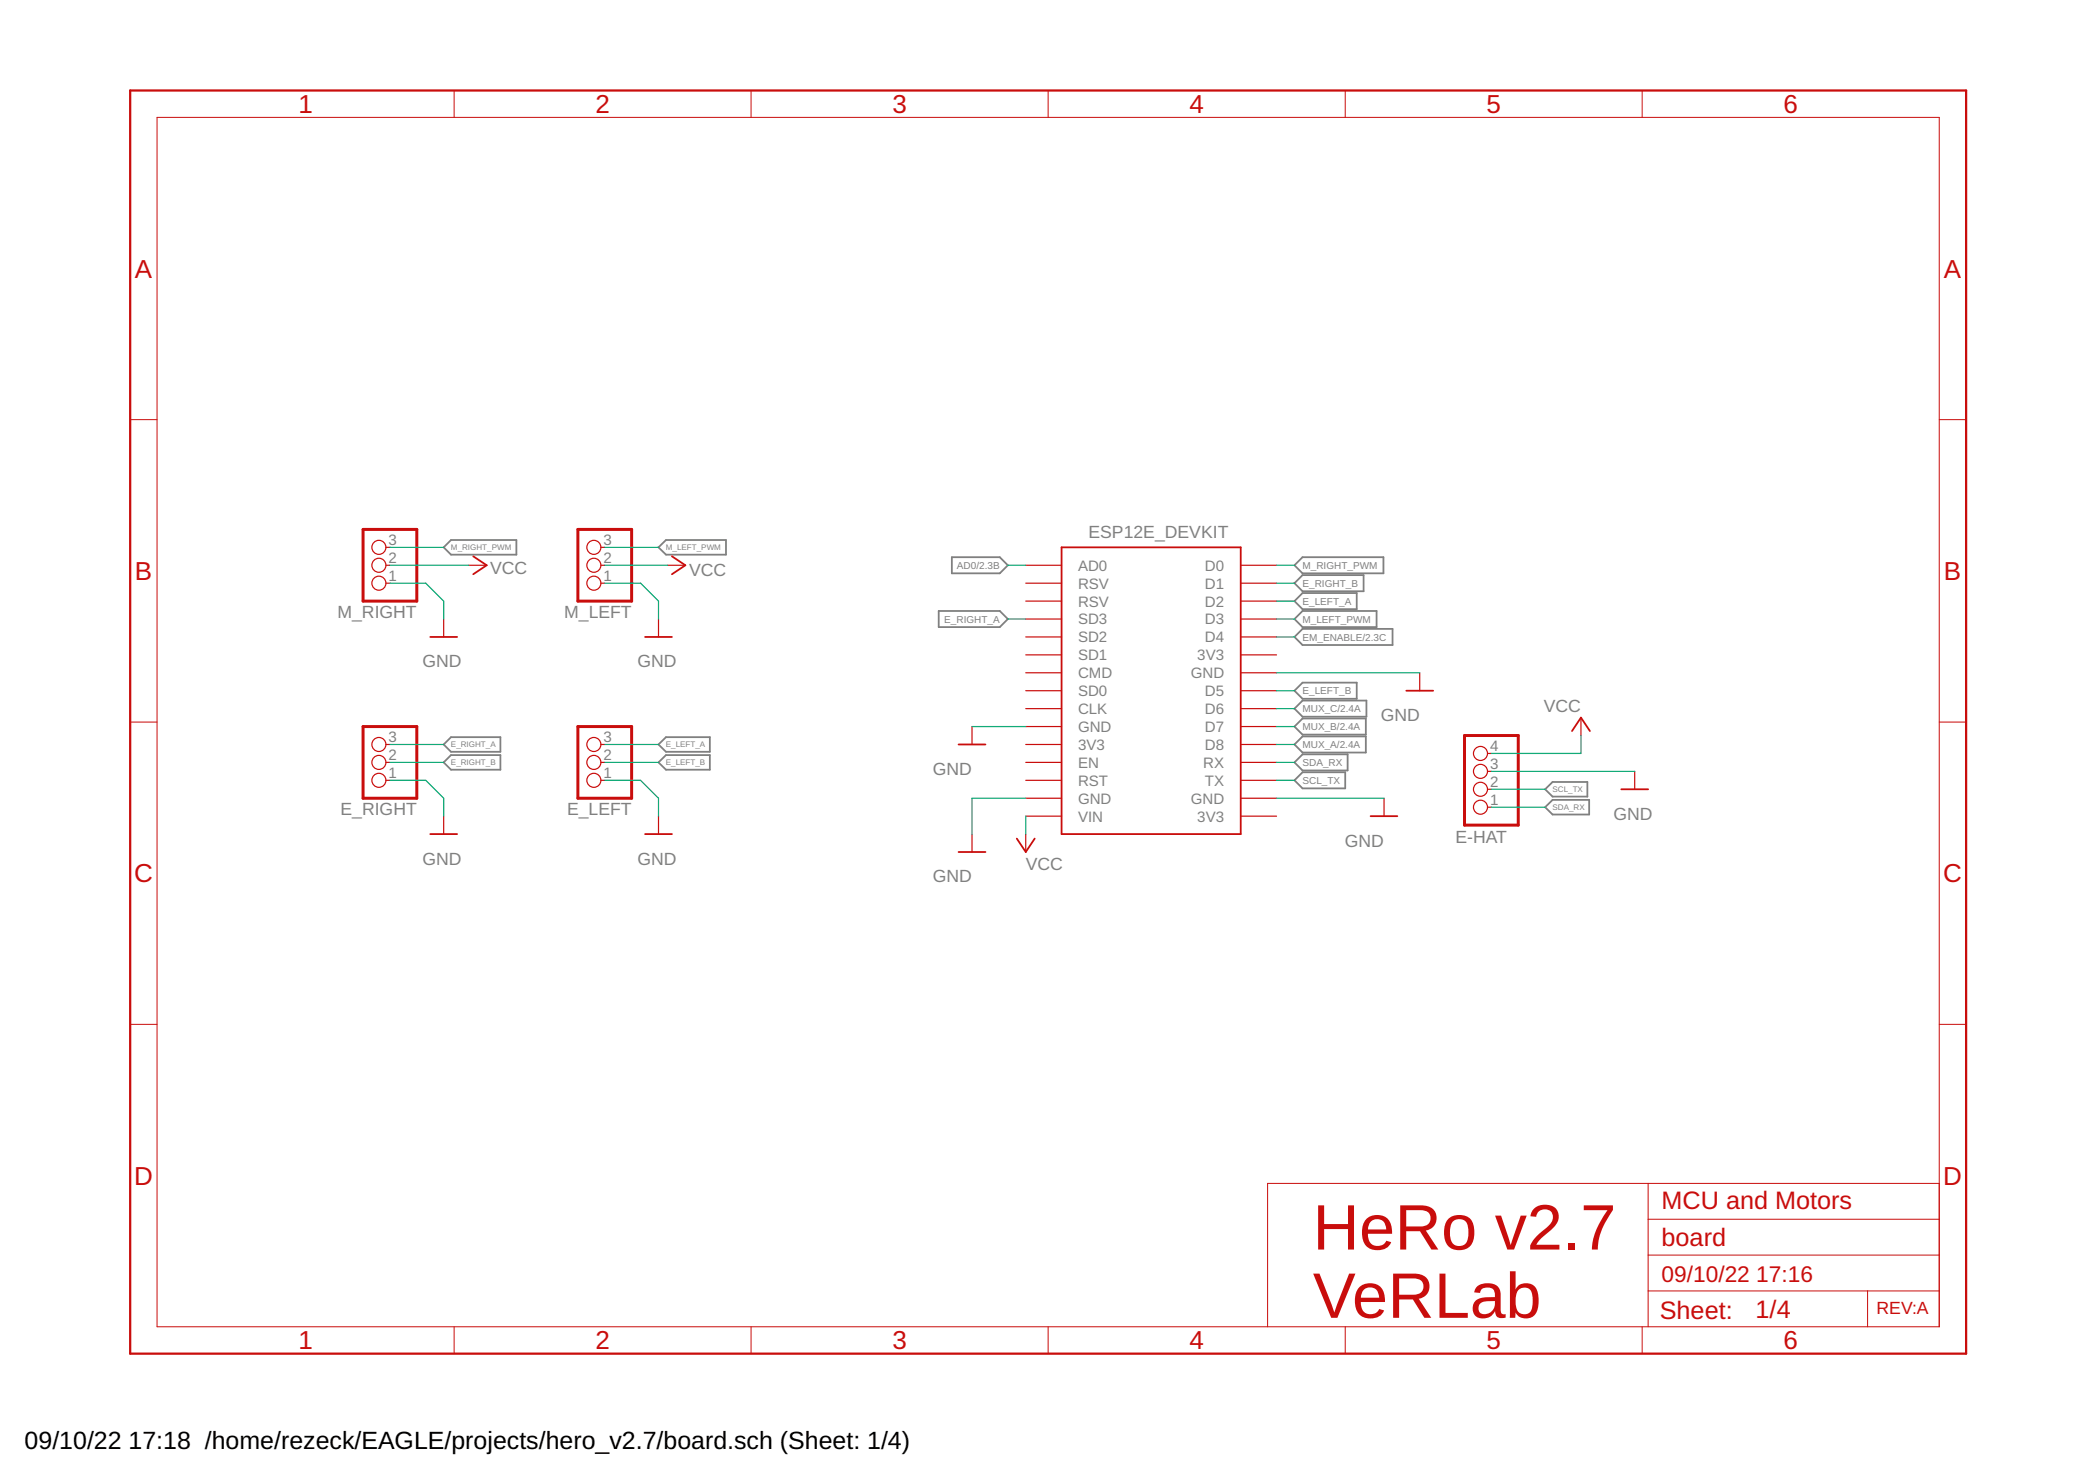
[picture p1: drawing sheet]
<svg xmlns="http://www.w3.org/2000/svg" width="297mm" height="210mm" viewBox="0 0 297 210" stroke-linecap="round" stroke-linejoin="round" font-family="sans-serif">
<g fill="none" stroke="#808080" stroke-width=".25">
<path d="M62.9 77.6l1-1.1h9.3v2.1h-9.3zM93.4 77.6l1-1.1h8.5v2.1h-8.5zM135 79h6.8l1.1 1.1-1.1 1.2h-6.8zM133.1 86.6h8.7l1.1 1.1-1.1 1.2h-8.7zM183.5 80.1l1.2-1.1h11.5v2.3h-11.5zM183.5 90.3l1.2-1.2h12.7v2.3h-12.7zM183.5 87.7l1.2-1.1h10.5v2.3h-10.5zM183.5 82.7l1.2-1.2h8.6v2.3h-8.6zM183.5 85.2l1.2-1.1h7.7v2.2h-7.7zM183.5 97.9l1.2-1.1h7.7v2.2h-7.7zM62.9 108.1l1-1.1h7.1v2.1h-7.1zM62.9 105.5l1-1h7.1v2.1h-7.1z"/>
<path d="M93.4 108.1l1-1.1h6.2v2.1h-6.2zM93.4 105.5l1-1h6.2v2.1h-6.2zM183.5 103l1.2-1.2h9v2.3h-9zM183.5 105.5l1.2-1.1h9v2.3h-9zM183.5 100.4l1.2-1.1h9v2.3h-9zM183.5 108.1l1.2-1.2h6.4v2.3h-6.4zM183.5 110.6l1.2-1.1h6v2.2h-6zM219.1 114.4l1-1h5.2v2h-5.2zM219.1 111.9l1-1.1h5v2.1h-5z"/>
</g>
<g fill="none" stroke="#c90d0c" stroke-width=".25">
<path d="M67.1 78.8l1.9 1.3-1.9 1.3M95.3 78.8l1.9 1.3-1.9 1.3M150.5 77.6h25.4v40.6h-25.4zM61 90.3h3.8M91.5 90.3h3.8M199.4 97.9h3.8M61 118.2h3.8M91.5 118.2h3.8M135.9 105.5h3.8M144.2 118.9l1.2 1.9 1.3-1.9M194.3 115.7h3.8M222.9 103.6l1.3-1.9 1.2 1.9"/>
<path d="M229.9 111.9h3.8M135.9 120.8h3.8"/>
</g>
<g fill="none" stroke="#c90d0c" stroke-width=".17">
<path d="M54.7 77.6h.6M85.2 77.6h.5M54.7 82.7h.6M54.7 80.1h.6M62.9 87.7v2.6M66.5 80.1h2.5M85.2 82.7h.5M85.2 80.1h.5M93.4 87.7v2.6M94.6 80.1h2.6M145.4 82.7h5.1M145.4 80.1h5.1"/>
<path d="M145.4 85.2h5.1M145.4 87.7h5.1M145.4 90.3h5.1M145.4 92.8h5.1M145.4 95.4h5.1M145.4 97.9h5.1M175.9 82.7h5.1M175.9 80.1h5.1M175.9 85.2h5.1M175.9 87.7h5.1M175.9 90.3h5.1M175.9 92.8h5.1"/>
<path d="M175.9 95.4h5.1M175.9 97.9h5.1M201.3 95.4v2.5M54.7 110.6h.6M54.7 108.1h.6M54.7 105.5h.6M62.9 115.7v2.5M85.2 110.6h.5M85.2 108.1h.5M85.2 105.5h.5M93.4 115.7v2.5M137.8 103v2.5"/>
<path d="M137.8 118.2v2.6M145.4 118.2v2.6M145.4 110.6h5.1M145.4 108.1h5.1M145.4 105.5h5.1M145.4 100.4h5.1M145.4 103h5.1M145.4 113.1h5.1M145.4 115.7h5.1M175.9 110.6h5.1M175.9 108.1h5.1M175.9 105.5h5.1"/>
<path d="M175.9 100.4h5.1M175.9 103h5.1M175.9 113.1h5.1M175.9 115.7h5.1M196.2 113.1v2.6M210.9 114.4h.6M210.9 111.9h.6M210.9 109.3h.6M210.9 106.8h.6M224.2 101.7v2.5M231.8 109.3v2.6"/>
<circle cx="53.7" cy="77.6" r=".99"/>
<circle cx="84.2" cy="77.6" r=".99"/>
<circle cx="53.7" cy="82.7" r=".99"/>
<circle cx="53.7" cy="80.1" r=".99"/>
<circle cx="84.2" cy="82.7" r=".99"/>
<circle cx="84.2" cy="80.1" r=".99"/>
<circle cx="53.7" cy="105.5" r=".99"/>
<circle cx="53.7" cy="108.1" r=".99"/>
<circle cx="53.7" cy="110.6" r=".99"/>
<circle cx="84.2" cy="105.5" r=".99"/>
<circle cx="84.2" cy="110.6" r=".99"/>
<circle cx="84.2" cy="108.1" r=".99"/>
<circle cx="209.9" cy="114.4" r=".99"/>
<circle cx="209.9" cy="111.9" r=".99"/>
<circle cx="209.9" cy="106.8" r=".99"/>
<circle cx="209.9" cy="109.3" r=".99"/>
</g>
<path d="M51.5 75h7.6v10.2h-7.6zM81.9 75h7.7v10.2h-7.7zM51.5 103h7.6v10.1h-7.6zM81.9 103h7.7v10.1h-7.7zM207.6 104.2h7.7v12.7h-7.7z" fill="none" stroke="#c90d0c" stroke-width=".42"/>
<g fill="none" stroke="#c90d0c" stroke-width=".14">
<path d="M22.3 16.6h252.7v171.4h-252.7zM64.4 12.8v3.8M106.5 12.8v3.8M148.6 12.8v3.8M190.7 12.8v3.8M232.8 12.8v3.8M18.5 59.5h3.8M275 59.5h3.8M18.5 102.3h3.8M275 102.3h3.8M18.5 145.2h3.8M275 145.2h3.8"/>
<path d="M233.7 167.7v20.3M233.7 177.9h41.3M233.7 172.8h41.3M275 167.7h-95.3v20.3M64.4 188v3.9M106.5 188v3.9M148.6 188v3.9M190.7 188v3.9M232.8 188v3.9M233.7 183h41.3M264.8 183v5"/>
</g>
<path d="M18.5 12.8h260.3v179.1h-260.3z" fill="none" stroke="#c90d0c" stroke-width=".32"/>
<g fill="none" stroke="#0dab76" stroke-width=".17">
<path d="M55.3 77.6h7.6M85.7 77.6h7.7M55.3 82.7h5.1l2.5 2.5v2.5M55.3 80.1h11.2M85.7 82.7h5.1l2.6 2.5v2.5M85.7 80.1h8.9M142.9 80.1h2.5M142.9 87.7h2.5M181 82.7h2.5M181 95.4h20.3M181 80.1h2.5M181 90.3h2.5"/>
<path d="M181 87.7h2.5M181 85.2h2.5M181 97.9h2.5M55.3 110.6h5.1l2.5 2.5v2.6M55.3 108.1h7.6M55.3 105.5h7.6M85.7 110.6h5.1l2.6 2.5v2.6M85.7 108.1h7.7M85.7 105.5h7.7M137.8 103h7.6M145.4 113.1h-7.6v5.1M145.4 115.7v2.5"/>
<path d="M181 110.6h2.5M181 113.1h15.2M181 103h2.5M181 100.4h2.5M181 108.1h2.5M181 105.5h2.5M211.5 109.3h20.3M211.5 114.4h7.6M211.5 111.9h7.6M224.2 104.2v2.6h-12.7"/>
</g>
<g font-size="9.1" fill="#c90d0c">
<text x="186.1" y="177.1">HeRo v2.7</text>
<text x="186.1" y="186.8">VeRLab</text>
</g>
<g font-size="3.7" fill="#c90d0c">
<text x="42.3" y="16">1</text>
<text x="84.4" y="16">2</text>
<text x="126.5" y="16">3</text>
<text x="168.7" y="16">4</text>
<text x="210.8" y="16">5</text>
<text x="252.9" y="16">6</text>
<text x="19.1" y="39.4">A</text>
<text x="275.6" y="39.4">A</text>
<text x="19.1" y="82.2">B</text>
<text x="275.6" y="82.2">B</text>
<text x="19" y="125.1">C</text>
<text x="275.5" y="125.1">C</text>
<text x="19" y="167.9">D</text>
<text x="275.5" y="167.9">D</text>
<text x="42.3" y="191.2">1</text>
<text x="84.4" y="191.2">2</text>
<text x="126.5" y="191.2">3</text>
<text x="168.7" y="191.2">4</text>
<text x="210.8" y="191.2">5</text>
<text x="252.9" y="191.2">6</text>
</g>
<g font-size="3.6" fill="#c90d0c">
<text x="235.6" y="171.3">MCU and Motors</text>
<text x="235.6" y="176.6">board</text>
<text x="235.3" y="186.9">Sheet:</text>
<text x="248.9" y="186.8">1/4</text>
</g>
<g font-size="3.5">
<text x="3.5" y="205.4">09/10/22</text>
<text x="18.2" y="205.4">17:18 /home/rezeck/EAGLE/projects/hero_v2.7/board.sch (Sheet: 1/4)</text>
</g>
<g font-size="3.2" fill="#c90d0c">
<text x="235.6" y="181.7">09/10/22</text>
<text x="249" y="181.7">17:16</text>
</g>
<g font-size="2.5" fill="#808080">
<text x="154.3" y="76.3">ESP12E_DEVKIT</text>
<text x="69.5" y="81.4">VCC</text>
<text x="97.7" y="81.6">VCC</text>
<text x="47.9" y="87.6">M_RIGHT</text>
<text x="80" y="87.6">M_LEFT</text>
<text x="59.9" y="94.6">GND</text>
<text x="90.4" y="94.6">GND</text>
<text x="218.9" y="100.9">VCC</text>
<text x="195.8" y="102.2">GND</text>
<text x="132.3" y="109.8">GND</text>
<text x="48.3" y="115.5">E_RIGHT</text>
<text x="80.4" y="115.5">E_LEFT</text>
<text x="190.7" y="120">GND</text>
<text x="206.4" y="119.5">E-HAT</text>
<text x="228.8" y="116.2">GND</text>
<text x="59.9" y="122.5">GND</text>
<text x="90.4" y="122.5">GND</text>
<text x="132.3" y="125.1">GND</text>
<text x="145.4" y="123.3">VCC</text>
</g>
<text font-size="2.5" fill="#c90d0c" x="266.1" y="186.3">REV:A</text>
<g font-size="2.1" fill="#808080">
<text x="55.1" y="77.2">3</text>
<text x="85.6" y="77.2">3</text>
<text x="55.1" y="82.3">1</text>
<text x="55.1" y="79.8">2</text>
<text x="85.6" y="82.3">1</text>
<text x="85.6" y="79.8">2</text>
<text x="152.9" y="80.9">AD0</text>
<text x="152.9" y="83.4">RSV</text>
<text x="170.8" y="80.9">D0</text>
<text x="170.8" y="83.4">D1</text>
<text x="152.9" y="86">RSV</text>
<text x="152.9" y="88.5">SD3</text>
<text x="170.8" y="86">D2</text>
<text x="170.8" y="88.5">D3</text>
<text x="152.9" y="91">SD2</text>
<text x="152.9" y="93.6">SD1</text>
<text x="169.8" y="93.6">3V3</text>
<text x="170.8" y="91">D4</text>
<text x="152.9" y="96.1">CMD</text>
<text x="152.9" y="98.7">SD0</text>
<text x="152.9" y="101.2">CLK</text>
<text x="168.8" y="96.1">GND</text>
<text x="170.8" y="98.7">D5</text>
<text x="170.8" y="101.2">D6</text>
<text x="55.1" y="107.7">2</text>
<text x="55.1" y="105.2">3</text>
<text x="85.6" y="107.7">2</text>
<text x="85.6" y="105.2">3</text>
<text x="152.9" y="103.7">GND</text>
<text x="152.9" y="106.3">3V3</text>
<text x="170.8" y="103.7">D7</text>
<text x="170.8" y="106.3">D8</text>
<text x="211.3" y="106.4">4</text>
<text x="55.1" y="110.2">1</text>
<text x="85.6" y="110.2">1</text>
<text x="152.9" y="108.8">EN</text>
<text x="152.9" y="111.4">RST</text>
<text x="152.9" y="113.9">GND</text>
<text x="168.8" y="113.9">GND</text>
<text x="170.6" y="108.8">RX</text>
<text x="170.8" y="111.4">TX</text>
<text x="211.3" y="111.5">2</text>
<text x="211.3" y="109">3</text>
<text x="152.9" y="116.4">VIN</text>
<text x="169.8" y="116.4">3V3</text>
<text x="211.3" y="114">1</text>
</g>
<g font-size="1.4" fill="#808080">
<text x="135.7" y="80.6">AD0/2.3B</text>
<text x="184.7" y="80.6">M_RIGHT_PWM</text>
<text x="184.7" y="83.2">E_RIGHT_B</text>
<text x="133.9" y="88.2">E_RIGHT_A</text>
<text x="184.7" y="88.2">M_LEFT_PWM</text>
<text x="184.7" y="85.7">E_LEFT_A</text>
<text x="184.7" y="90.8">EM_ENABLE/2.3C</text>
<text x="184.7" y="100.9">MUX_C/2.4A</text>
<text x="184.7" y="98.4">E_LEFT_B</text>
<text x="184.7" y="103.5">MUX_B/2.4A</text>
<text x="184.7" y="106">MUX_A/2.4A</text>
<text x="184.7" y="108.6">SDA_RX</text>
<text x="184.7" y="111.1">SCL_TX</text>
</g>
<g font-size="1.1" fill="#808080">
<text x="63.9" y="78">M_RIGHT_PWM</text>
<text x="94.4" y="78">M_LEFT_PWM</text>
<text x="63.9" y="105.9">E_RIGHT_A</text>
<text x="94.4" y="105.9">E_LEFT_A</text>
<text x="63.9" y="108.5">E_RIGHT_B</text>
<text x="94.4" y="108.5">E_LEFT_B</text>
<text x="220.1" y="112.3">SCL_TX</text>
<text x="220.1" y="114.8">SDA_RX</text>
</g>
</svg>
